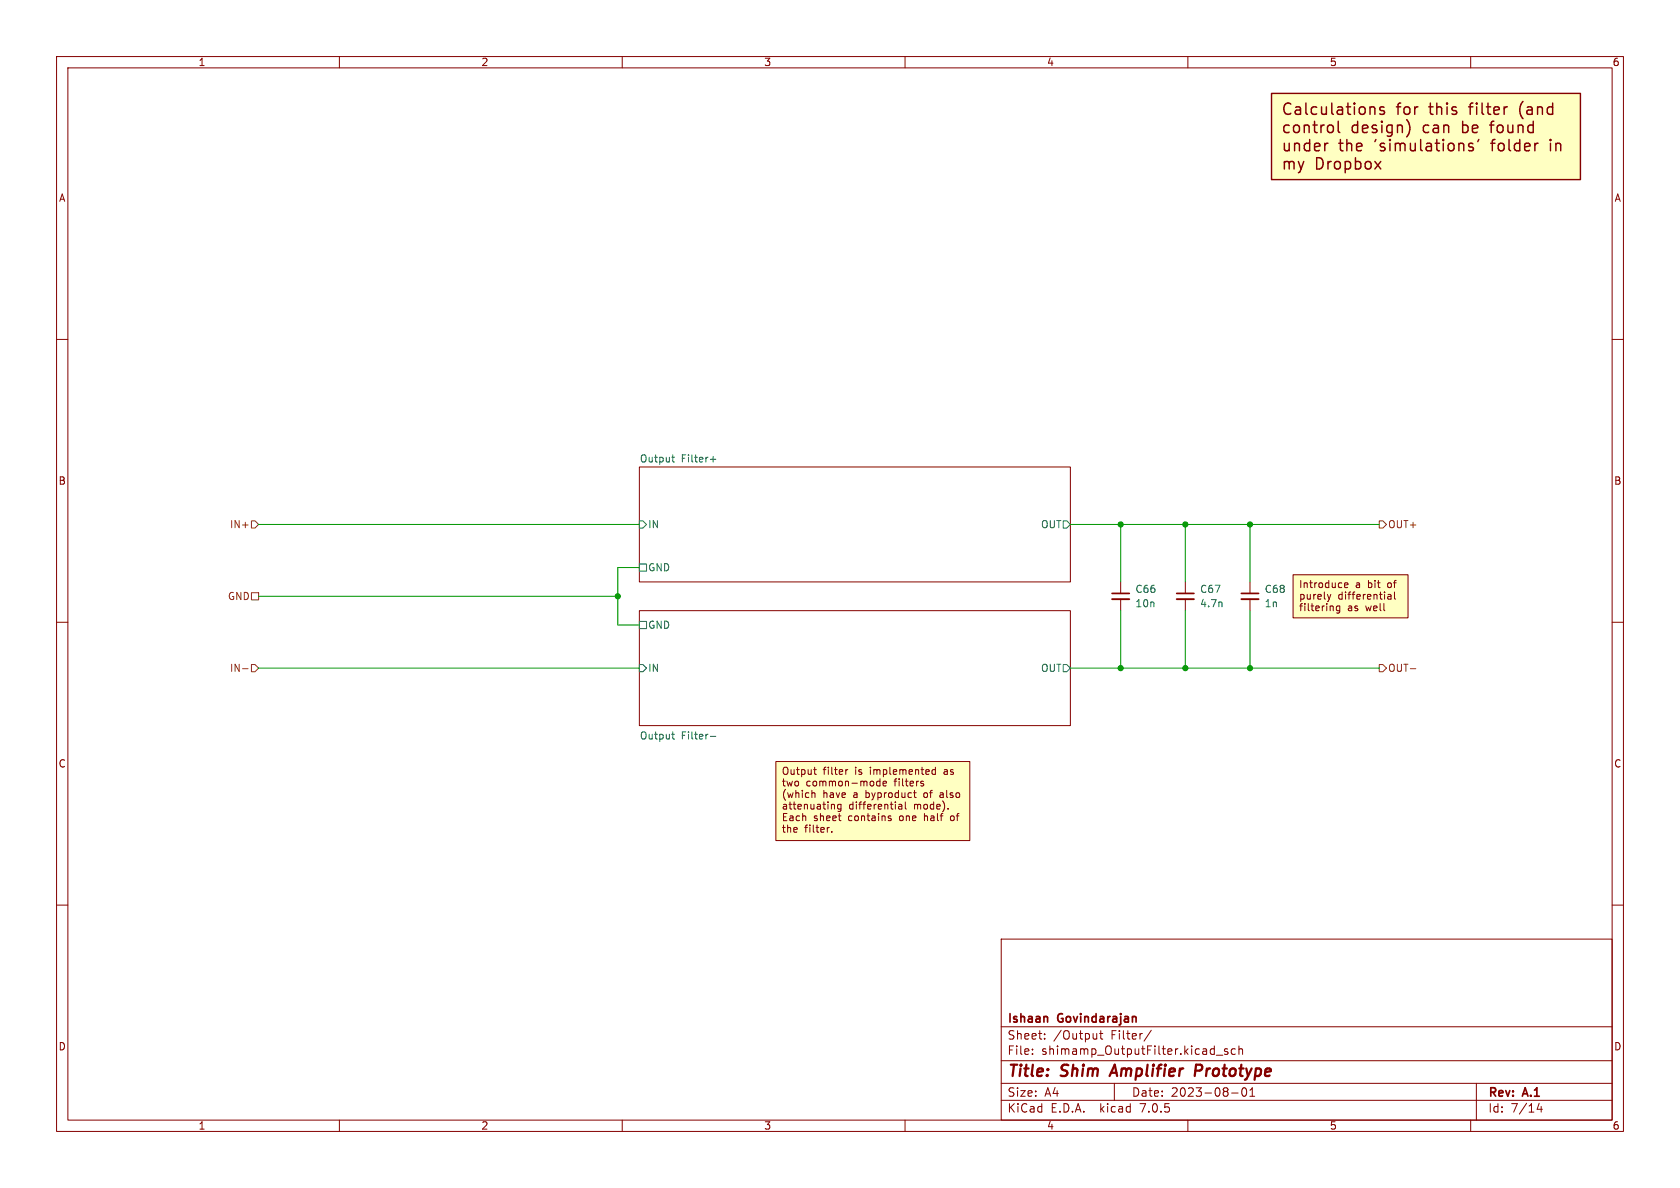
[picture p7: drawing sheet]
(kicad_sch (version 20230121) (generator eeschema)

 (paper "A4")

 (title_block
  (title "Shim Amplifier Prototype")
  (date "2023-08-01")
  (rev "A.1")
  (company "Ishaan Govindarajan"))

 (lib_symbols
  (symbol "Custom-Capacitor:CL10B102KB8NNNC" (pin_numbers hide) (pin_names (offset 0.254) hide) (in_bom yes) (on_board yes)
   (property "Reference" "C" (at 0.254 1.778 0) (effects (font (size 1.27 1.27)) (justify left)))
   (property "Value" "1n" (at 0.254 -2.032 0) (effects (font (size 1.27 1.27)) (justify left)))
   (property "Footprint" "Capacitor_SMD:C_0603_1608Metric_Pad1.08x0.95mm_HandSolder" (at 0 0 0) (effects (font (size 1.27 1.27)) hide))
   (property "Datasheet" "https://product.samsungsem.com/mlcc/CL10B102KB8NNN.do" (at 0 0 0) (effects (font (size 1.27 1.27)) hide))
   (property "Manufacturer" "Samsung Electro-Mechanics" (at 0 0 0) (effects (font (size 1.27 1.27)) hide))
   (property "Part Number" "CL10B102KB8NNNC" (at 0 0 0) (effects (font (size 1.27 1.27)) hide))
   (symbol "CL10B102KB8NNNC_0_1"
    (polyline (pts (xy -1.524 -0.508) (xy 1.524 -0.508)) (stroke (width 0.3302) (type default)) (fill (type none)))
    (polyline (pts (xy -1.524 0.508) (xy 1.524 0.508)) (stroke (width 0.3048) (type default)) (fill (type none))))
   (symbol "CL10B102KB8NNNC_1_1"
    (pin passive line (at 0 2.54 270) (length 2.032) (name "~" (effects (font (size 1.27 1.27)))) (number "1" (effects (font (size 1.27 1.27)))))
    (pin passive line (at 0 -2.54 90) (length 2.032) (name "~" (effects (font (size 1.27 1.27)))) (number "2" (effects (font (size 1.27 1.27)))))))
  (symbol "Custom-Capacitor:CL10B103KB8NNNC" (pin_numbers hide) (pin_names (offset 0.254) hide) (in_bom yes) (on_board yes)
   (property "Reference" "C" (at 0.254 1.778 0) (effects (font (size 1.27 1.27)) (justify left)))
   (property "Value" "10n" (at 0.254 -2.032 0) (effects (font (size 1.27 1.27)) (justify left)))
   (property "Footprint" "Capacitor_SMD:C_0603_1608Metric_Pad1.08x0.95mm_HandSolder" (at 0 0 0) (effects (font (size 1.27 1.27)) hide))
   (property "Datasheet" "https://product.samsungsem.com/mlcc/CL10B103KB8NNN.do" (at 0 0 0) (effects (font (size 1.27 1.27)) hide))
   (property "Manufacturer" "Samsung Electro-Mechanics" (at 0 0 0) (effects (font (size 1.27 1.27)) hide))
   (property "Part Number" "CL10B103KB8NNNC" (at 0 0 0) (effects (font (size 1.27 1.27)) hide))
   (symbol "CL10B103KB8NNNC_0_1"
    (polyline (pts (xy -1.524 -0.508) (xy 1.524 -0.508)) (stroke (width 0.3302) (type default)) (fill (type none)))
    (polyline (pts (xy -1.524 0.508) (xy 1.524 0.508)) (stroke (width 0.3048) (type default)) (fill (type none))))
   (symbol "CL10B103KB8NNNC_1_1"
    (pin passive line (at 0 2.54 270) (length 2.032) (name "~" (effects (font (size 1.27 1.27)))) (number "1" (effects (font (size 1.27 1.27)))))
    (pin passive line (at 0 -2.54 90) (length 2.032) (name "~" (effects (font (size 1.27 1.27)))) (number "2" (effects (font (size 1.27 1.27)))))))
  (symbol "Custom-Capacitor:CL10B472KB8NFNC" (pin_numbers hide) (pin_names (offset 0.254) hide) (in_bom yes) (on_board yes)
   (property "Reference" "C" (at 0.254 1.778 0) (effects (font (size 1.27 1.27)) (justify left)))
   (property "Value" "4.7n" (at 0.254 -2.032 0) (effects (font (size 1.27 1.27)) (justify left)))
   (property "Footprint" "Capacitor_SMD:C_0603_1608Metric_Pad1.08x0.95mm_HandSolder" (at 0 0 0) (effects (font (size 1.27 1.27)) hide))
   (property "Datasheet" "https://product.samsungsem.com/mlcc/CL10B472KB8NFN.do" (at 0 0 0) (effects (font (size 1.27 1.27)) hide))
   (property "Manufacturer" "Samsung Electro-Mechanics" (at 0 0 0) (effects (font (size 1.27 1.27)) hide))
   (property "Part Number" "CL10B472KB8NFNC" (at 0 0 0) (effects (font (size 1.27 1.27)) hide))
   (symbol "CL10B472KB8NFNC_0_1"
    (polyline (pts (xy -1.524 -0.508) (xy 1.524 -0.508)) (stroke (width 0.3302) (type default)) (fill (type none)))
    (polyline (pts (xy -1.524 0.508) (xy 1.524 0.508)) (stroke (width 0.3048) (type default)) (fill (type none))))
   (symbol "CL10B472KB8NFNC_1_1"
    (pin passive line (at 0 2.54 270) (length 2.032) (name "~" (effects (font (size 1.27 1.27)))) (number "1" (effects (font (size 1.27 1.27)))))
    (pin passive line (at 0 -2.54 90) (length 2.032) (name "~" (effects (font (size 1.27 1.27)))) (number "2" (effects (font (size 1.27 1.27))))))))

 (junction (at 109.22 105.41) (diameter 0) (color 0 0 0 0))
 (junction (at 220.98 118.11) (diameter 0) (color 0 0 0 0))
 (junction (at 220.98 92.71) (diameter 0) (color 0 0 0 0))
 (junction (at 209.55 118.11) (diameter 0) (color 0 0 0 0))
 (junction (at 198.12 118.11) (diameter 0) (color 0 0 0 0))
 (junction (at 198.12 92.71) (diameter 0) (color 0 0 0 0))
 (junction (at 209.55 92.71) (diameter 0) (color 0 0 0 0))

 (wire (pts (xy 209.55 92.71) (xy 220.98 92.71)) (stroke (width 0) (type default)))
 (wire (pts (xy 198.12 92.71) (xy 209.55 92.71)) (stroke (width 0) (type default)))
 (wire (pts (xy 45.72 118.11) (xy 113.03 118.11)) (stroke (width 0) (type default)))
 (wire (pts (xy 45.72 92.71) (xy 113.03 92.71)) (stroke (width 0) (type default)))
 (wire (pts (xy 189.23 118.11) (xy 198.12 118.11)) (stroke (width 0) (type default)))
 (wire (pts (xy 198.12 92.71) (xy 198.12 102.87)) (stroke (width 0) (type default)))
 (wire (pts (xy 109.22 105.41) (xy 109.22 100.33)) (stroke (width 0) (type default)))
 (wire (pts (xy 209.55 107.95) (xy 209.55 118.11)) (stroke (width 0) (type default)))
 (wire (pts (xy 109.22 105.41) (xy 109.22 110.49)) (stroke (width 0) (type default)))
 (wire (pts (xy 220.98 118.11) (xy 243.84 118.11)) (stroke (width 0) (type default)))
 (wire (pts (xy 220.98 92.71) (xy 220.98 102.87)) (stroke (width 0) (type default)))
 (wire (pts (xy 209.55 118.11) (xy 220.98 118.11)) (stroke (width 0) (type default)))
 (wire (pts (xy 220.98 92.71) (xy 243.84 92.71)) (stroke (width 0) (type default)))
 (wire (pts (xy 45.72 105.41) (xy 109.22 105.41)) (stroke (width 0) (type default)))
 (wire (pts (xy 109.22 100.33) (xy 113.03 100.33)) (stroke (width 0) (type default)))
 (wire (pts (xy 198.12 107.95) (xy 198.12 118.11)) (stroke (width 0) (type default)))
 (wire (pts (xy 198.12 118.11) (xy 209.55 118.11)) (stroke (width 0) (type default)))
 (wire (pts (xy 209.55 92.71) (xy 209.55 102.87)) (stroke (width 0) (type default)))
 (wire (pts (xy 189.23 92.71) (xy 198.12 92.71)) (stroke (width 0) (type default)))
 (wire (pts (xy 220.98 107.95) (xy 220.98 118.11)) (stroke (width 0) (type default)))
 (wire (pts (xy 109.22 110.49) (xy 113.03 110.49)) (stroke (width 0) (type default)))

 (text_box "Output filter is implemented as two common-mode filters (which have a byproduct of also attenuating differential mode). Each sheet contains one half of the filter.\n" (at 137.16 134.62 0) (size 34.29 13.97) (stroke (width 0) (type default) (color 132 0 0 1)) (fill (type color) (color 255 255 194 1)) (effects (font (size 1.27 1.27) (color 132 0 0 1)) (justify left top)))
 (text_box "Calculations for this filter (and control design) can be found under the 'simulations' folder in my Dropbox" (at 224.79 16.51 0) (size 54.61 15.24) (stroke (width 0.25) (type default) (color 132 0 0 1)) (fill (type color) (color 255 255 194 1)) (effects (font (size 2 2) (thickness 0.254) bold (color 132 0 0 1)) (justify left top)))
 (text_box "Introduce a bit of purely differential filtering as well\n" (at 228.6 101.6 0) (size 20.32 7.62) (stroke (width 0) (type default) (color 132 0 0 1)) (fill (type color) (color 255 255 194 1)) (effects (font (size 1.27 1.27) (color 132 0 0 1)) (justify left top)))

 (hierarchical_label "GND" (shape passive) (at 45.72 105.41 180) (fields_autoplaced) (effects (font (size 1.27 1.27)) (justify right)))
 (hierarchical_label "IN-" (shape input) (at 45.72 118.11 180) (fields_autoplaced) (effects (font (size 1.27 1.27)) (justify right)))
 (hierarchical_label "IN+" (shape input) (at 45.72 92.71 180) (fields_autoplaced) (effects (font (size 1.27 1.27)) (justify right)))
 (hierarchical_label "OUT-" (shape output) (at 243.84 118.11 0) (fields_autoplaced) (effects (font (size 1.27 1.27)) (justify left)))
 (hierarchical_label "OUT+" (shape output) (at 243.84 92.71 0) (fields_autoplaced) (effects (font (size 1.27 1.27)) (justify left)))

 (symbol (lib_id "Custom-Capacitor:CL10B472KB8NFNC") (at 209.55 105.41 0) (unit 1) (in_bom yes) (on_board yes) (dnp no) (fields_autoplaced)
  (property "Reference" "C?" (at 212.09 104.1463 0) (effects (font (size 1.27 1.27)) (justify left)))
  (property "Value" "4.7n" (at 212.09 106.6863 0) (effects (font (size 1.27 1.27)) (justify left)))
  (property "Footprint" "Capacitor_SMD:C_0603_1608Metric_Pad1.08x0.95mm_HandSolder" (at 209.55 105.41 0) (effects (font (size 1.27 1.27)) hide))
  (property "Datasheet" "https://product.samsungsem.com/mlcc/CL10B472KB8NFN.do" (at 209.55 105.41 0) (effects (font (size 1.27 1.27)) hide))
  (property "Manufacturer" "Samsung Electro-Mechanics" (at 209.55 105.41 0) (effects (font (size 1.27 1.27)) hide))
  (property "Part Number" "CL10B472KB8NFNC" (at 209.55 105.41 0) (effects (font (size 1.27 1.27)) hide)) (pin "1") (pin "2")
  (instances (project "Class-D Prototype RevB" (path "" (reference "C?") (unit 1)) (path "" (reference "C?") (unit 1)) (path "" (reference "C67") (unit 1)))))

 (symbol (lib_id "Custom-Capacitor:CL10B103KB8NNNC") (at 198.12 105.41 0) (unit 1) (in_bom yes) (on_board yes) (dnp no) (fields_autoplaced)
  (property "Reference" "C?" (at 200.66 104.1463 0) (effects (font (size 1.27 1.27)) (justify left)))
  (property "Value" "10n" (at 200.66 106.6863 0) (effects (font (size 1.27 1.27)) (justify left)))
  (property "Footprint" "Capacitor_SMD:C_0603_1608Metric_Pad1.08x0.95mm_HandSolder" (at 198.12 105.41 0) (effects (font (size 1.27 1.27)) hide))
  (property "Datasheet" "https://product.samsungsem.com/mlcc/CL10B103KB8NNN.do" (at 198.12 105.41 0) (effects (font (size 1.27 1.27)) hide))
  (property "Manufacturer" "Samsung Electro-Mechanics" (at 198.12 105.41 0) (effects (font (size 1.27 1.27)) hide))
  (property "Part Number" "CL10B103KB8NNNC" (at 198.12 105.41 0) (effects (font (size 1.27 1.27)) hide)) (pin "1") (pin "2")
  (instances (project "Class-D Prototype RevB" (path "" (reference "C?") (unit 1)) (path "" (reference "C?") (unit 1)) (path "" (reference "C66") (unit 1)))))

 (symbol (lib_id "Custom-Capacitor:CL10B102KB8NNNC") (at 220.98 105.41 0) (unit 1) (in_bom yes) (on_board yes) (dnp no) (fields_autoplaced)
  (property "Reference" "C?" (at 223.52 104.1463 0) (effects (font (size 1.27 1.27)) (justify left)))
  (property "Value" "1n" (at 223.52 106.6863 0) (effects (font (size 1.27 1.27)) (justify left)))
  (property "Footprint" "Capacitor_SMD:C_0603_1608Metric_Pad1.08x0.95mm_HandSolder" (at 220.98 105.41 0) (effects (font (size 1.27 1.27)) hide))
  (property "Datasheet" "https://product.samsungsem.com/mlcc/CL10B102KB8NNN.do" (at 220.98 105.41 0) (effects (font (size 1.27 1.27)) hide))
  (property "Manufacturer" "Samsung Electro-Mechanics" (at 220.98 105.41 0) (effects (font (size 1.27 1.27)) hide))
  (property "Part Number" "CL10B102KB8NNNC" (at 220.98 105.41 0) (effects (font (size 1.27 1.27)) hide)) (pin "1") (pin "2")
  (instances (project "Class-D Prototype RevB" (path "" (reference "C?") (unit 1)) (path "" (reference "C?") (unit 1)) (path "" (reference "C68") (unit 1)))))

 (sheet (at 113.03 82.55) (size 76.2 20.32) (fields_autoplaced) (stroke (width 0.1524) (type solid)) (fill (color 0 0 0 0.0000))
  (property "Sheetname" "Output Filter+" (at 113.03 81.8384 0) (effects (font (size 1.27 1.27)) (justify left bottom)))
  (property "Sheetfile" "shimamp_OutputFilterHalf.kicad_sch" (at 113.03 103.4546 0) (effects (font (size 1.27 1.27)) (justify left top) hide)) (pin "OUT" output (at 189.23 92.71 0) (effects (font (size 1.27 1.27)) (justify right))) (pin "IN" input (at 113.03 92.71 180) (effects (font (size 1.27 1.27)) (justify left))) (pin "GND" passive (at 113.03 100.33 180) (effects (font (size 1.27 1.27)) (justify left)))
  (instances (project "Class-D Prototype RevB" (path "" (page "8")))))

 (sheet (at 113.03 107.95) (size 76.2 20.32) (stroke (width 0.1524) (type solid)) (fill (color 0 0 0 0.0000))
  (property "Sheetname" "Output Filter-" (at 113.03 130.81 0) (effects (font (size 1.27 1.27)) (justify left bottom)))
  (property "Sheetfile" "shimamp_OutputFilterHalf.kicad_sch" (at 113.03 128.8546 0) (effects (font (size 1.27 1.27)) (justify left top) hide)) (pin "OUT" output (at 189.23 118.11 0) (effects (font (size 1.27 1.27)) (justify right))) (pin "IN" input (at 113.03 118.11 180) (effects (font (size 1.27 1.27)) (justify left))) (pin "GND" passive (at 113.03 110.49 180) (effects (font (size 1.27 1.27)) (justify left)))
  (instances (project "Class-D Prototype RevB" (path "" (page "9"))))))
